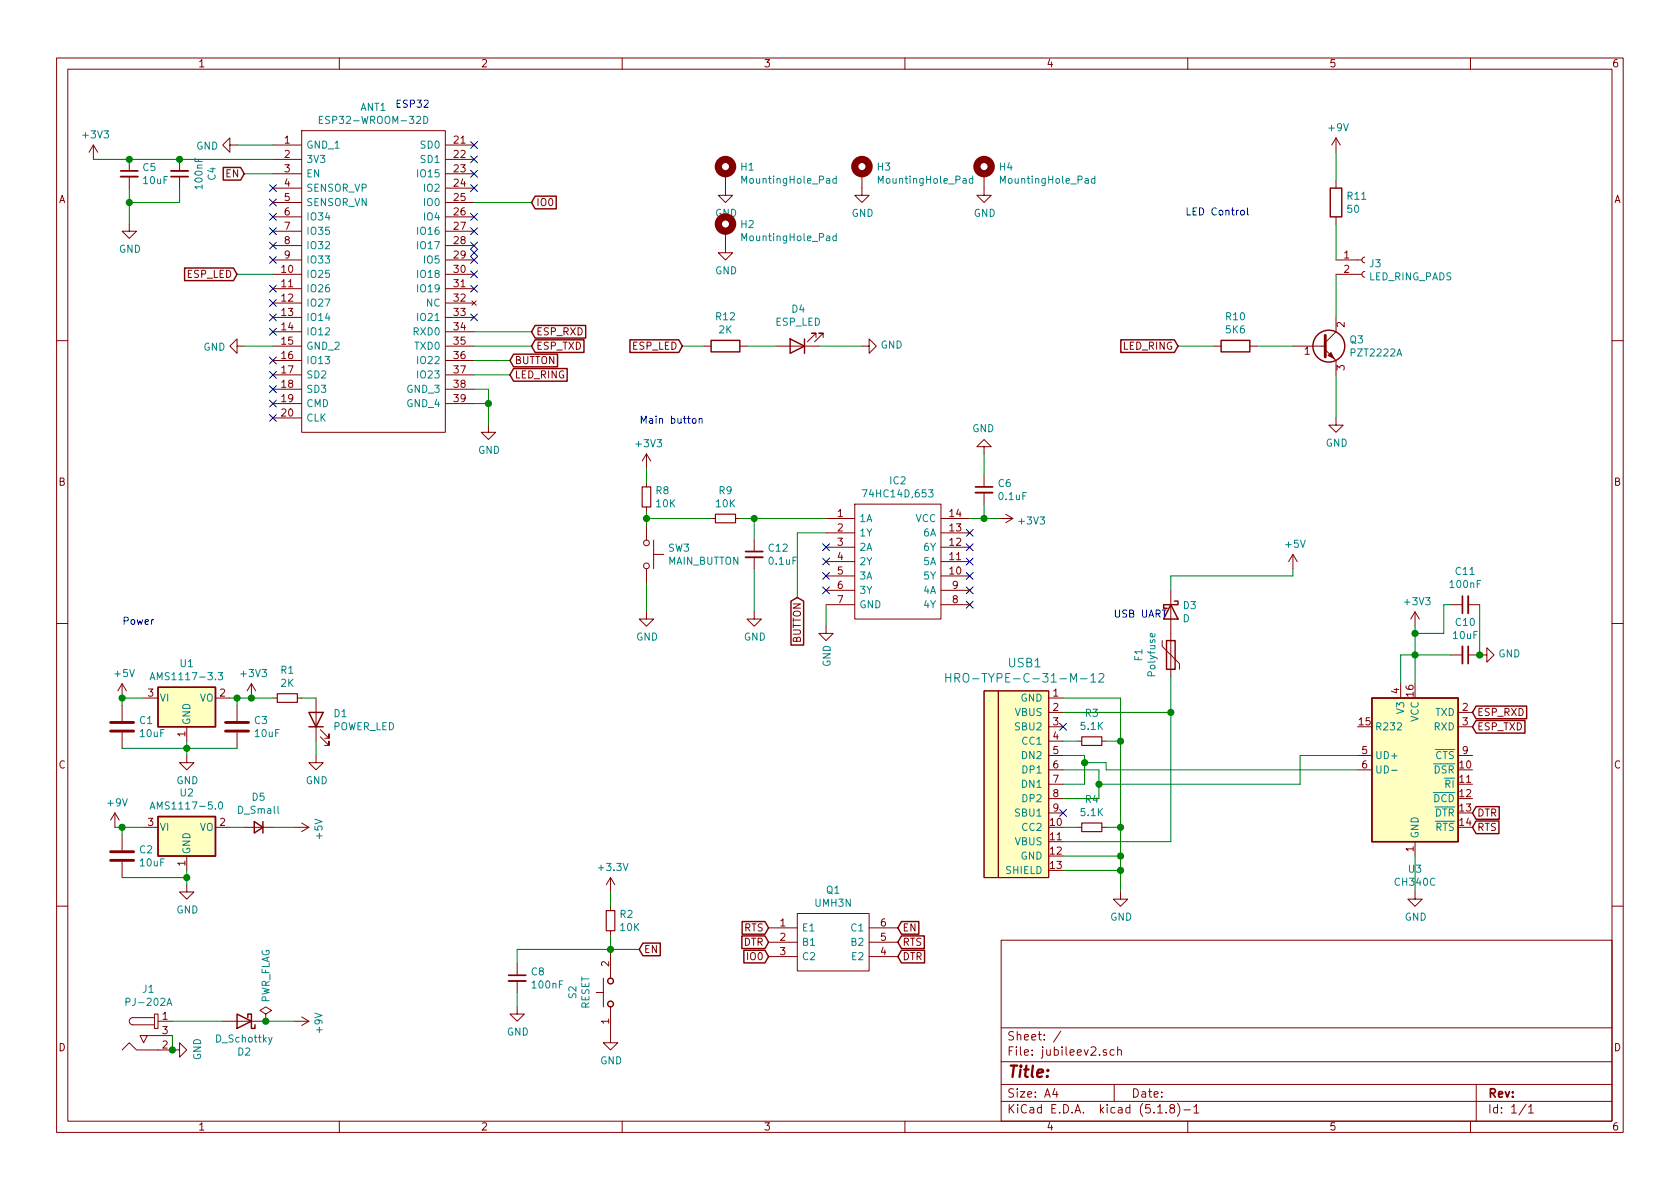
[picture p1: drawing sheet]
EESchema Schematic File Version 4
EELAYER 30 0
EELAYER END
$Descr A4 11693 8268
encoding utf-8
Sheet 1 1
Title ""
Date ""
Rev ""
Comp ""
Comment1 ""
Comment2 ""
Comment3 ""
Comment4 ""
$EndDescr
$Comp
L Regulator_Linear:AMS1117-3.3 U1
U 1 1
P 1300 4850
F 0 "U1" H 1300 5092 50  0000 C CNN
F 1 "AMS1117-3.3" H 1300 5001 50  0000 C CNN
F 2 "Package_TO_SOT_SMD:SOT-223-3_TabPin2" H 1300 5050 50  0001 C CNN
F 3 "http://www.advanced-monolithic.com/pdf/ds1117.pdf" H 1400 4600 50  0001 C CNN
	1    1300 4850
	1    0    0    -1  
$EndComp
$Comp
L Regulator_Linear:AMS1117-5.0 U2
U 1 1
P 1300 5750
F 0 "U2" H 1300 5992 50  0000 C CNN
F 1 "AMS1117-5.0" H 1300 5901 50  0000 C CNN
F 2 "Package_TO_SOT_SMD:SOT-223-3_TabPin2" H 1300 5950 50  0001 C CNN
F 3 "http://www.advanced-monolithic.com/pdf/ds1117.pdf" H 1400 5500 50  0001 C CNN
	1    1300 5750
	1    0    0    -1  
$EndComp
$Comp
L power:GND #PWR04
U 1 1
P 1300 5250
F 0 "#PWR04" H 1300 5000 50  0001 C CNN
F 1 "GND" H 1305 5077 50  0000 C CNN
F 2 "" H 1300 5250 50  0001 C CNN
F 3 "" H 1300 5250 50  0001 C CNN
	1    1300 5250
	1    0    0    -1  
$EndComp
$Comp
L power:GND #PWR05
U 1 1
P 1300 6150
F 0 "#PWR05" H 1300 5900 50  0001 C CNN
F 1 "GND" H 1305 5977 50  0000 C CNN
F 2 "" H 1300 6150 50  0001 C CNN
F 3 "" H 1300 6150 50  0001 C CNN
	1    1300 6150
	1    0    0    -1  
$EndComp
$Comp
L power:+3V3 #PWR07
U 1 1
P 1750 4850
F 0 "#PWR07" H 1750 4700 50  0001 C CNN
F 1 "+3V3" H 1765 5023 50  0000 C CNN
F 2 "" H 1750 4850 50  0001 C CNN
F 3 "" H 1750 4850 50  0001 C CNN
	1    1750 4850
	1    0    0    -1  
$EndComp
$Comp
L power:+9V #PWR01
U 1 1
P 800 5750
F 0 "#PWR01" H 800 5600 50  0001 C CNN
F 1 "+9V" H 815 5923 50  0000 C CNN
F 2 "" H 800 5750 50  0001 C CNN
F 3 "" H 800 5750 50  0001 C CNN
	1    800  5750
	1    0    0    -1  
$EndComp
Wire Wire Line
	1600 4850 1650 4850
Wire Wire Line
	1300 6050 1300 6100
Wire Wire Line
	1300 5150 1300 5200
$Comp
L Device:C C3
U 1 1
P 1650 5050
F 0 "C3" H 1765 5096 50  0000 L CNN
F 1 "10uF" H 1765 5005 50  0000 L CNN
F 2 "Capacitor_SMD:C_0805_2012Metric" H 1688 4900 50  0001 C CNN
F 3 "~" H 1650 5050 50  0001 C CNN
	1    1650 5050
	1    0    0    -1  
$EndComp
$Comp
L Device:C C1
U 1 1
P 850 5050
F 0 "C1" H 965 5096 50  0000 L CNN
F 1 "10uF" H 965 5005 50  0000 L CNN
F 2 "Capacitor_SMD:C_0805_2012Metric" H 888 4900 50  0001 C CNN
F 3 "~" H 850 5050 50  0001 C CNN
	1    850  5050
	1    0    0    -1  
$EndComp
Connection ~ 1300 5200
Wire Wire Line
	1300 5200 1300 5250
Wire Wire Line
	1650 5200 1300 5200
Wire Wire Line
	1650 4900 1650 4850
Connection ~ 1650 4850
Wire Wire Line
	1650 4850 1750 4850
Connection ~ 1300 6100
Wire Wire Line
	1300 6100 1300 6150
Wire Wire Line
	800  5750 850  5750
$Comp
L Device:C C2
U 1 1
P 850 5950
F 0 "C2" H 965 5996 50  0000 L CNN
F 1 "10uF" H 965 5905 50  0000 L CNN
F 2 "Capacitor_SMD:C_0805_2012Metric" H 888 5800 50  0001 C CNN
F 3 "~" H 850 5950 50  0001 C CNN
	1    850  5950
	1    0    0    -1  
$EndComp
Wire Wire Line
	850  5200 1300 5200
Wire Wire Line
	850  6100 1300 6100
Wire Wire Line
	850  5800 850  5750
Connection ~ 850  5750
Wire Wire Line
	850  5750 1000 5750
$Comp
L power:GND #PWR06
U 1 1
P 1200 7300
F 0 "#PWR06" H 1200 7050 50  0001 C CNN
F 1 "GND" H 1205 7127 50  0000 C CNN
F 2 "" H 1200 7300 50  0001 C CNN
F 3 "" H 1200 7300 50  0001 C CNN
	1    1200 7300
	0    -1   -1   0   
$EndComp
$Comp
L Device:Polyfuse F1
U 1 1
P 8150 4550
F 0 "F1" V 7925 4550 50  0000 C CNN
F 1 "Polyfuse" V 8016 4550 50  0000 C CNN
F 2 "Fuse:Fuse_1206_3216Metric" H 8200 4350 50  0001 L CNN
F 3 "~" H 8150 4550 50  0001 C CNN
	1    8150 4550
	1    0    0    -1  
$EndComp
Text GLabel 10250 5750 2    50   Input ~ 0
RTS
Text GLabel 10250 5650 2    50   Input ~ 0
DTR
Text Notes 7750 4300 0    50   ~ 0
USB UART\n
Text Notes 850  4350 0    50   ~ 0
Power\n
Text GLabel 5350 6550 0    50   Input ~ 0
DTR
Text GLabel 5350 6450 0    50   Input ~ 0
RTS
Text GLabel 5350 6650 0    50   Input ~ 0
IO0
Text GLabel 6250 6450 2    50   Input ~ 0
EN
Text GLabel 1700 1200 0    50   Input ~ 0
EN
Wire Wire Line
	1700 1200 1900 1200
$Comp
L power:+3V3 #PWR013
U 1 1
P 650 1100
F 0 "#PWR013" H 650 950 50  0001 C CNN
F 1 "+3V3" H 665 1273 50  0000 C CNN
F 2 "" H 650 1100 50  0001 C CNN
F 3 "" H 650 1100 50  0001 C CNN
	1    650  1100
	1    0    0    -1  
$EndComp
$Comp
L Device:C_Small C5
U 1 1
P 900 1200
F 0 "C5" H 988 1246 50  0000 L CNN
F 1 "10uF" H 988 1155 50  0000 L CNN
F 2 "Capacitor_SMD:C_0805_2012Metric" H 900 1200 50  0001 C CNN
F 3 "~" H 900 1200 50  0001 C CNN
	1    900  1200
	1    0    0    -1  
$EndComp
Connection ~ 900  1100
$Comp
L power:GND #PWR014
U 1 1
P 900 1550
F 0 "#PWR014" H 900 1300 50  0001 C CNN
F 1 "GND" H 905 1377 50  0000 C CNN
F 2 "" H 900 1550 50  0001 C CNN
F 3 "" H 900 1550 50  0001 C CNN
	1    900  1550
	1    0    0    -1  
$EndComp
Wire Wire Line
	900  1300 900  1400
Text GLabel 3700 2400 2    50   Input ~ 0
ESP_TXD
Text GLabel 3700 2300 2    50   Input ~ 0
ESP_RXD
Wire Wire Line
	3300 2400 3700 2400
Wire Wire Line
	3300 2300 3700 2300
$Comp
L Device:LED D1
U 1 1
P 2200 5000
F 0 "D1" V 2239 4882 50  0000 R CNN
F 1 "POWER_LED" V 2148 4882 50  0000 R CNN
F 2 "LED_SMD:LED_0805_2012Metric" H 2200 5000 50  0001 C CNN
F 3 "~" H 2200 5000 50  0001 C CNN
	1    2200 5000
	0    -1   -1   0   
$EndComp
$Comp
L Device:R_Small R1
U 1 1
P 2000 4850
F 0 "R1" V 1804 4850 50  0000 C CNN
F 1 "2K" V 1895 4850 50  0000 C CNN
F 2 "Resistor_SMD:R_0805_2012Metric" H 2000 4850 50  0001 C CNN
F 3 "~" H 2000 4850 50  0001 C CNN
	1    2000 4850
	0    1    1    0   
$EndComp
$Comp
L power:GND #PWR09
U 1 1
P 2200 5250
F 0 "#PWR09" H 2200 5000 50  0001 C CNN
F 1 "GND" H 2205 5077 50  0000 C CNN
F 2 "" H 2200 5250 50  0001 C CNN
F 3 "" H 2200 5250 50  0001 C CNN
	1    2200 5250
	1    0    0    -1  
$EndComp
Wire Wire Line
	2200 5150 2200 5250
Wire Wire Line
	2100 4850 2200 4850
Wire Wire Line
	1750 4850 1900 4850
Connection ~ 1750 4850
Text GLabel 3550 2500 2    50   Input ~ 0
BUTTON
Text GLabel 3550 2600 2    50   Input ~ 0
LED_RING
Wire Wire Line
	3300 2500 3550 2500
Wire Wire Line
	3300 2600 3550 2600
$Comp
L power:GND #PWR023
U 1 1
P 3400 2950
F 0 "#PWR023" H 3400 2700 50  0001 C CNN
F 1 "GND" H 3405 2777 50  0000 C CNN
F 2 "" H 3400 2950 50  0001 C CNN
F 3 "" H 3400 2950 50  0001 C CNN
	1    3400 2950
	1    0    0    -1  
$EndComp
$Comp
L Switch:SW_Push SW3
U 1 1
P 4500 3850
F 0 "SW3" V 4454 3998 50  0000 L CNN
F 1 "MAIN_BUTTON" V 4545 3998 50  0000 L CNN
F 2 "Connector_Wire:SolderWire-0.5sqmm_1x02_P4.6mm_D0.9mm_OD2.1mm" H 4500 4050 50  0001 C CNN
F 3 "~" H 4500 4050 50  0001 C CNN
	1    4500 3850
	0    1    1    0   
$EndComp
$Comp
L power:GND #PWR025
U 1 1
P 4500 4250
F 0 "#PWR025" H 4500 4000 50  0001 C CNN
F 1 "GND" H 4505 4077 50  0000 C CNN
F 2 "" H 4500 4250 50  0001 C CNN
F 3 "" H 4500 4250 50  0001 C CNN
	1    4500 4250
	1    0    0    -1  
$EndComp
$Comp
L power:+3V3 #PWR024
U 1 1
P 4500 3250
F 0 "#PWR024" H 4500 3100 50  0001 C CNN
F 1 "+3V3" H 4515 3423 50  0000 C CNN
F 2 "" H 4500 3250 50  0001 C CNN
F 3 "" H 4500 3250 50  0001 C CNN
	1    4500 3250
	1    0    0    -1  
$EndComp
$Comp
L power:GND #PWR026
U 1 1
P 5250 4250
F 0 "#PWR026" H 5250 4000 50  0001 C CNN
F 1 "GND" H 5255 4077 50  0000 C CNN
F 2 "" H 5250 4250 50  0001 C CNN
F 3 "" H 5250 4250 50  0001 C CNN
	1    5250 4250
	1    0    0    -1  
$EndComp
$Comp
L Device:C_Small C12
U 1 1
P 5250 3850
F 0 "C12" H 5342 3896 50  0000 L CNN
F 1 "0.1uF" H 5342 3805 50  0000 L CNN
F 2 "Capacitor_SMD:C_0805_2012Metric" H 5250 3850 50  0001 C CNN
F 3 "~" H 5250 3850 50  0001 C CNN
	1    5250 3850
	1    0    0    -1  
$EndComp
Text GLabel 5550 4150 3    50   Input ~ 0
BUTTON
Wire Wire Line
	4500 3550 4500 3600
Wire Wire Line
	4500 3350 4500 3250
Wire Wire Line
	4500 4050 4500 4250
Wire Wire Line
	4950 3600 4500 3600
Connection ~ 4500 3600
Wire Wire Line
	4500 3600 4500 3650
Wire Wire Line
	5150 3600 5250 3600
Wire Wire Line
	5250 3600 5250 3750
Wire Wire Line
	5250 3950 5250 4250
Wire Wire Line
	5250 3600 5750 3600
Connection ~ 5250 3600
$Comp
L Device:R_Small R8
U 1 1
P 4500 3450
F 0 "R8" H 4559 3496 50  0000 L CNN
F 1 "10K" H 4559 3405 50  0000 L CNN
F 2 "Resistor_SMD:R_0805_2012Metric" H 4500 3450 50  0001 C CNN
F 3 "~" H 4500 3450 50  0001 C CNN
	1    4500 3450
	1    0    0    -1  
$EndComp
$Comp
L Device:R_Small R9
U 1 1
P 5050 3600
F 0 "R9" V 4854 3600 50  0000 C CNN
F 1 "10K" V 4945 3600 50  0000 C CNN
F 2 "Resistor_SMD:R_0805_2012Metric" H 5050 3600 50  0001 C CNN
F 3 "~" H 5050 3600 50  0001 C CNN
	1    5050 3600
	0    1    1    0   
$EndComp
Text Notes 4450 2950 0    50   ~ 0
Main button
$Comp
L Transistor_BJT:PZT2222A Q3
U 1 1
P 9200 2400
F 0 "Q3" H 9391 2446 50  0000 L CNN
F 1 "PZT2222A" H 9391 2355 50  0000 L CNN
F 2 "Package_TO_SOT_SMD:SOT-223-3_TabPin2" H 9400 2325 50  0001 L CIN
F 3 "https://www.onsemi.com/pub/Collateral/PN2222-D.PDF" H 9200 2400 50  0001 L CNN
	1    9200 2400
	1    0    0    -1  
$EndComp
$Comp
L Connector:Conn_01x02_Female J3
U 1 1
P 9500 1800
F 0 "J3" H 9528 1776 50  0000 L CNN
F 1 "LED_RING_PADS" H 9528 1685 50  0000 L CNN
F 2 "Connector_Wire:SolderWire-0.5sqmm_1x02_P4.6mm_D0.9mm_OD2.1mm" H 9500 1800 50  0001 C CNN
F 3 "~" H 9500 1800 50  0001 C CNN
	1    9500 1800
	1    0    0    -1  
$EndComp
Wire Wire Line
	9300 1900 9300 2200
$Comp
L Device:R R11
U 1 1
P 9300 1400
F 0 "R11" H 9370 1446 50  0000 L CNN
F 1 "50" H 9370 1355 50  0000 L CNN
F 2 "Resistor_SMD:R_0805_2012Metric" V 9230 1400 50  0001 C CNN
F 3 "~" H 9300 1400 50  0001 C CNN
	1    9300 1400
	1    0    0    -1  
$EndComp
Wire Wire Line
	9300 1800 9300 1550
$Comp
L power:+9V #PWR027
U 1 1
P 9300 1050
F 0 "#PWR027" H 9300 900 50  0001 C CNN
F 1 "+9V" H 9315 1223 50  0000 C CNN
F 2 "" H 9300 1050 50  0001 C CNN
F 3 "" H 9300 1050 50  0001 C CNN
	1    9300 1050
	1    0    0    -1  
$EndComp
Wire Wire Line
	9300 1050 9300 1250
$Comp
L Device:R R10
U 1 1
P 8600 2400
F 0 "R10" V 8393 2400 50  0000 C CNN
F 1 "5K6" V 8484 2400 50  0000 C CNN
F 2 "Resistor_SMD:R_0805_2012Metric" V 8530 2400 50  0001 C CNN
F 3 "~" H 8600 2400 50  0001 C CNN
	1    8600 2400
	0    1    1    0   
$EndComp
$Comp
L power:GND #PWR028
U 1 1
P 9300 2900
F 0 "#PWR028" H 9300 2650 50  0001 C CNN
F 1 "GND" H 9305 2727 50  0000 C CNN
F 2 "" H 9300 2900 50  0001 C CNN
F 3 "" H 9300 2900 50  0001 C CNN
	1    9300 2900
	1    0    0    -1  
$EndComp
Wire Wire Line
	9300 2600 9300 2900
Wire Wire Line
	8750 2400 9000 2400
Text GLabel 8200 2400 0    50   Input ~ 0
LED_RING
Wire Wire Line
	8200 2400 8450 2400
$Comp
L Device:D_Schottky D3
U 1 1
P 8150 4250
F 0 "D3" V 8104 4330 50  0000 L CNN
F 1 "D" V 8195 4330 50  0000 L CNN
F 2 "Diode_SMD:D_SOD-123" H 8150 4250 50  0001 C CNN
F 3 "~" H 8150 4250 50  0001 C CNN
	1    8150 4250
	0    1    1    0   
$EndComp
$Comp
L power:+5V #PWR029
U 1 1
P 9000 3950
F 0 "#PWR029" H 9000 3800 50  0001 C CNN
F 1 "+5V" H 9015 4123 50  0000 C CNN
F 2 "" H 9000 3950 50  0001 C CNN
F 3 "" H 9000 3950 50  0001 C CNN
	1    9000 3950
	1    0    0    -1  
$EndComp
Wire Wire Line
	9000 3950 9000 4000
Text Notes 8250 1500 0    50   ~ 0
LED Control
Text Notes 2750 750  0    50   ~ 0
ESP32
Text GLabel 1650 1900 0    50   Input ~ 0
ESP_LED
Wire Wire Line
	1900 1900 1650 1900
Text GLabel 4750 2400 0    50   Input ~ 0
ESP_LED
$Comp
L Device:LED D4
U 1 1
P 5550 2400
F 0 "D4" H 5543 2145 50  0000 C CNN
F 1 "ESP_LED" H 5543 2236 50  0000 C CNN
F 2 "LED_SMD:LED_0805_2012Metric" H 5550 2400 50  0001 C CNN
F 3 "~" H 5550 2400 50  0001 C CNN
	1    5550 2400
	-1   0    0    1   
$EndComp
$Comp
L Device:R R12
U 1 1
P 5050 2400
F 0 "R12" V 4843 2400 50  0000 C CNN
F 1 "2K" V 4934 2400 50  0000 C CNN
F 2 "Resistor_SMD:R_0805_2012Metric" V 4980 2400 50  0001 C CNN
F 3 "~" H 5050 2400 50  0001 C CNN
	1    5050 2400
	0    1    1    0   
$EndComp
Wire Wire Line
	4750 2400 4900 2400
Wire Wire Line
	5200 2400 5400 2400
$Comp
L power:GND #PWR030
U 1 1
P 6000 2400
F 0 "#PWR030" H 6000 2150 50  0001 C CNN
F 1 "GND" V 6005 2272 50  0000 R CNN
F 2 "" H 6000 2400 50  0001 C CNN
F 3 "" H 6000 2400 50  0001 C CNN
	1    6000 2400
	0    -1   -1   0   
$EndComp
Wire Wire Line
	5700 2400 6000 2400
$Comp
L power:+5V #PWR0101
U 1 1
P 2050 5750
F 0 "#PWR0101" H 2050 5600 50  0001 C CNN
F 1 "+5V" H 2065 5923 50  0000 C CNN
F 2 "" H 2050 5750 50  0001 C CNN
F 3 "" H 2050 5750 50  0001 C CNN
	1    2050 5750
	0    1    1    0   
$EndComp
Connection ~ 850  4850
Wire Wire Line
	850  4850 850  4900
Wire Wire Line
	850  4850 1000 4850
$Comp
L power:+5V #PWR02
U 1 1
P 850 4850
F 0 "#PWR02" H 850 4700 50  0001 C CNN
F 1 "+5V" H 865 5023 50  0000 C CNN
F 2 "" H 850 4850 50  0001 C CNN
F 3 "" H 850 4850 50  0001 C CNN
	1    850  4850
	1    0    0    -1  
$EndComp
$Comp
L Device:D_Small D5
U 1 1
P 1800 5750
F 0 "D5" H 1800 5543 50  0000 C CNN
F 1 "D_Small" H 1800 5634 50  0000 C CNN
F 2 "Diode_SMD:D_SOD-123" V 1800 5750 50  0001 C CNN
F 3 "~" V 1800 5750 50  0001 C CNN
	1    1800 5750
	-1   0    0    1   
$EndComp
Wire Wire Line
	1600 5750 1700 5750
Wire Wire Line
	1900 5750 2050 5750
$Comp
L Mechanical:MountingHole_Pad H1
U 1 1
P 5050 1200
F 0 "H1" H 5150 1249 50  0000 L CNN
F 1 "MountingHole_Pad" H 5150 1158 50  0000 L CNN
F 2 "MountingHole:MountingHole_3.5mm_Pad_TopBottom" H 5050 1200 50  0001 C CNN
F 3 "~" H 5050 1200 50  0001 C CNN
	1    5050 1200
	1    0    0    -1  
$EndComp
$Comp
L Mechanical:MountingHole_Pad H3
U 1 1
P 6000 1200
F 0 "H3" H 6100 1249 50  0000 L CNN
F 1 "MountingHole_Pad" H 6100 1158 50  0000 L CNN
F 2 "MountingHole:MountingHole_3.5mm_Pad_TopBottom" H 6000 1200 50  0001 C CNN
F 3 "~" H 6000 1200 50  0001 C CNN
	1    6000 1200
	1    0    0    -1  
$EndComp
$Comp
L Mechanical:MountingHole_Pad H4
U 1 1
P 6850 1200
F 0 "H4" H 6950 1249 50  0000 L CNN
F 1 "MountingHole_Pad" H 6950 1158 50  0000 L CNN
F 2 "MountingHole:MountingHole_3.5mm_Pad_TopBottom" H 6850 1200 50  0001 C CNN
F 3 "~" H 6850 1200 50  0001 C CNN
	1    6850 1200
	1    0    0    -1  
$EndComp
$Comp
L Mechanical:MountingHole_Pad H2
U 1 1
P 5050 1600
F 0 "H2" H 5150 1649 50  0000 L CNN
F 1 "MountingHole_Pad" H 5150 1558 50  0000 L CNN
F 2 "MountingHole:MountingHole_3.5mm_Pad_TopBottom" H 5050 1600 50  0001 C CNN
F 3 "~" H 5050 1600 50  0001 C CNN
	1    5050 1600
	1    0    0    -1  
$EndComp
$Comp
L power:GND #PWR0102
U 1 1
P 5050 1300
F 0 "#PWR0102" H 5050 1050 50  0001 C CNN
F 1 "GND" H 5055 1127 50  0000 C CNN
F 2 "" H 5050 1300 50  0001 C CNN
F 3 "" H 5050 1300 50  0001 C CNN
	1    5050 1300
	1    0    0    -1  
$EndComp
$Comp
L power:GND #PWR0103
U 1 1
P 6000 1300
F 0 "#PWR0103" H 6000 1050 50  0001 C CNN
F 1 "GND" H 6005 1127 50  0000 C CNN
F 2 "" H 6000 1300 50  0001 C CNN
F 3 "" H 6000 1300 50  0001 C CNN
	1    6000 1300
	1    0    0    -1  
$EndComp
$Comp
L power:GND #PWR0104
U 1 1
P 6850 1300
F 0 "#PWR0104" H 6850 1050 50  0001 C CNN
F 1 "GND" H 6855 1127 50  0000 C CNN
F 2 "" H 6850 1300 50  0001 C CNN
F 3 "" H 6850 1300 50  0001 C CNN
	1    6850 1300
	1    0    0    -1  
$EndComp
$Comp
L power:GND #PWR0105
U 1 1
P 5050 1700
F 0 "#PWR0105" H 5050 1450 50  0001 C CNN
F 1 "GND" H 5055 1527 50  0000 C CNN
F 2 "" H 5050 1700 50  0001 C CNN
F 3 "" H 5050 1700 50  0001 C CNN
	1    5050 1700
	1    0    0    -1  
$EndComp
$Comp
L power:GND #PWR0106
U 1 1
P 5750 4350
F 0 "#PWR0106" H 5750 4100 50  0001 C CNN
F 1 "GND" V 5755 4222 50  0000 R CNN
F 2 "" H 5750 4350 50  0001 C CNN
F 3 "" H 5750 4350 50  0001 C CNN
	1    5750 4350
	1    0    0    -1  
$EndComp
$Comp
L power:+3V3 #PWR0107
U 1 1
P 6950 3600
F 0 "#PWR0107" H 6950 3450 50  0001 C CNN
F 1 "+3V3" V 6965 3728 50  0000 L CNN
F 2 "" H 6950 3600 50  0001 C CNN
F 3 "" H 6950 3600 50  0001 C CNN
	1    6950 3600
	0    1    1    0   
$EndComp
Wire Wire Line
	6750 3600 6850 3600
Wire Wire Line
	5750 4350 5750 4200
Text GLabel 4450 6600 2    50   Input ~ 0
EN
$Comp
L power:GND #PWR0109
U 1 1
P 3600 7000
F 0 "#PWR0109" H 3600 6750 50  0001 C CNN
F 1 "GND" H 3605 6827 50  0000 C CNN
F 2 "" H 3600 7000 50  0001 C CNN
F 3 "" H 3600 7000 50  0001 C CNN
	1    3600 7000
	1    0    0    -1  
$EndComp
$Comp
L power:+3.3V #PWR0110
U 1 1
P 4250 6200
F 0 "#PWR0110" H 4250 6050 50  0001 C CNN
F 1 "+3.3V" H 4265 6373 50  0000 C CNN
F 2 "" H 4250 6200 50  0001 C CNN
F 3 "" H 4250 6200 50  0001 C CNN
	1    4250 6200
	1    0    0    -1  
$EndComp
$Comp
L Device:C_Small C8
U 1 1
P 3600 6800
F 0 "C8" H 3692 6846 50  0000 L CNN
F 1 "100nF" H 3692 6755 50  0000 L CNN
F 2 "Capacitor_SMD:C_0805_2012Metric" H 3600 6800 50  0001 C CNN
F 3 "~" H 3600 6800 50  0001 C CNN
	1    3600 6800
	1    0    0    -1  
$EndComp
Wire Wire Line
	3600 6700 3600 6600
Wire Wire Line
	4250 6300 4250 6200
Wire Wire Line
	3600 6900 3600 7000
$Comp
L Device:R_Small R2
U 1 1
P 4250 6400
F 0 "R2" H 4309 6446 50  0000 L CNN
F 1 "10K" H 4309 6355 50  0000 L CNN
F 2 "Resistor_SMD:R_0805_2012Metric" H 4250 6400 50  0001 C CNN
F 3 "~" H 4250 6400 50  0001 C CNN
	1    4250 6400
	1    0    0    -1  
$EndComp
$Comp
L power:GND #PWR0108
U 1 1
P 4250 7200
F 0 "#PWR0108" H 4250 6950 50  0001 C CNN
F 1 "GND" H 4255 7027 50  0000 C CNN
F 2 "" H 4250 7200 50  0001 C CNN
F 3 "" H 4250 7200 50  0001 C CNN
	1    4250 7200
	1    0    0    -1  
$EndComp
Connection ~ 1850 7100
$Comp
L Device:D_Schottky D2
U 1 1
P 1700 7100
F 0 "D2" H 1700 7317 50  0000 C CNN
F 1 "D_Schottky" H 1700 7226 50  0000 C CNN
F 2 "Diode_SMD:D_SOD-123" H 1700 7100 50  0001 C CNN
F 3 "~" H 1700 7100 50  0001 C CNN
	1    1700 7100
	-1   0    0    1   
$EndComp
Wire Wire Line
	2050 7100 1850 7100
$Comp
L power:PWR_FLAG #FLG01
U 1 1
P 1850 7100
F 0 "#FLG01" H 1850 7175 50  0001 C CNN
F 1 "PWR_FLAG" V 1850 7227 50  0000 L CNN
F 2 "" H 1850 7100 50  0001 C CNN
F 3 "~" H 1850 7100 50  0001 C CNN
	1    1850 7100
	1    0    0    -1  
$EndComp
$Comp
L power:+9V #PWR03
U 1 1
P 2050 7100
F 0 "#PWR03" H 2050 6950 50  0001 C CNN
F 1 "+9V" H 2065 7273 50  0000 C CNN
F 2 "" H 2050 7100 50  0001 C CNN
F 3 "" H 2050 7100 50  0001 C CNN
	1    2050 7100
	0    1    1    0   
$EndComp
Wire Wire Line
	1550 7100 1200 7100
$Comp
L SamacSys_Parts:FSM2JRT S2
U 1 1
P 4250 7200
F 0 "S2" H 4550 7465 50  0000 C CNN
F 1 "RESET" H 4550 7374 50  0000 C CNN
F 2 "SamacSys_Parts:FSM2JRT" H 4550 7000 50  0001 C CNN
F 3 "" H 4550 6900 50  0001 C CNN
F 4 "Tactile Switches TACTILE SWITCH 12VDC 1.57N" H 4550 6800 50  0001 C CNN "Description"
F 5 "4.3" H 4550 6700 50  0001 C CNN "Height"
F 6 "506-FSM2JRT" H 4550 6600 50  0001 C CNN "Mouser Part Number"
F 7 "https://www.mouser.co.uk/ProductDetail/TE-Connectivity-PB/FSM2JRT?qs=g%252BEszo6zu8OVk6hda53nSw%3D%3D" H 4550 6500 50  0001 C CNN "Mouser Price/Stock"
F 8 "TE Connectivity" H 4550 6400 50  0001 C CNN "Manufacturer_Name"
F 9 "FSM2JRT" H 4550 6300 50  0001 C CNN "Manufacturer_Part_Number"
	1    4250 7200
	0    -1   -1   0   
$EndComp
$Comp
L dk_Barrel-Power-Connectors:PJ-202A J1
U 1 1
P 1100 7100
F 0 "J1" H 1033 7325 50  0000 C CNN
F 1 "PJ-202A" H 1033 7234 50  0000 C CNN
F 2 "digikey-footprints:Barrel_Jack_5.5mmODx2.1mmID_PJ-202A" H 1300 7300 60  0001 L CNN
F 3 "https://www.cui.com/product/resource/digikeypdf/pj-202a.pdf" H 1300 7400 60  0001 L CNN
F 4 "CP-202A-ND" H 1300 7500 60  0001 L CNN "Digi-Key_PN"
F 5 "PJ-202A" H 1300 7600 60  0001 L CNN "MPN"
F 6 "Connectors, Interconnects" H 1300 7700 60  0001 L CNN "Category"
F 7 "Barrel - Power Connectors" H 1300 7800 60  0001 L CNN "Family"
F 8 "https://www.cui.com/product/resource/digikeypdf/pj-202a.pdf" H 1300 7900 60  0001 L CNN "DK_Datasheet_Link"
F 9 "/product-detail/en/cui-inc/PJ-202A/CP-202A-ND/252007" H 1300 8000 60  0001 L CNN "DK_Detail_Page"
F 10 "CONN PWR JACK 2X5.5MM KINKED PIN" H 1300 8100 60  0001 L CNN "Description"
F 11 "CUI Inc." H 1300 8200 60  0001 L CNN "Manufacturer"
F 12 "Active" H 1300 8300 60  0001 L CNN "Status"
	1    1100 7100
	1    0    0    -1  
$EndComp
$Comp
L SamacSys_Parts:74HC14D,653 IC2
U 1 1
P 5750 3600
F 0 "IC2" H 6250 3865 50  0000 C CNN
F 1 "74HC14D,653" H 6250 3774 50  0000 C CNN
F 2 "SamacSys_Parts:SOIC127P600X175-14N" H 6600 3700 50  0001 L CNN
F 3 "https://assets.nexperia.com/documents/data-sheet/74HC_HCT14.pdf" H 6600 3600 50  0001 L CNN
F 4 "NEXPERIA - 74HC14D,653 - INVERTING SCHMITT TRIGGER, HEX, SOIC-14" H 6600 3500 50  0001 L CNN "Description"
F 5 "1.75" H 6600 3400 50  0001 L CNN "Height"
F 6 "Nexperia" H 6600 3300 50  0001 L CNN "Manufacturer_Name"
F 7 "74HC14D,653" H 6600 3200 50  0001 L CNN "Manufacturer_Part_Number"
F 8 "771-74HC14D-T" H 6600 3100 50  0001 L CNN "Mouser Part Number"
F 9 "https://www.mouser.co.uk/ProductDetail/Nexperia/74HC14D653?qs=P62ublwmbi8OHaKXqv2GmQ%3D%3D" H 6600 3000 50  0001 L CNN "Mouser Price/Stock"
F 10 "74HC14D,653" H 6600 2900 50  0001 L CNN "Arrow Part Number"
F 11 "https://www.arrow.com/en/products/74hc14d653/nexperia" H 6600 2800 50  0001 L CNN "Arrow Price/Stock"
	1    5750 3600
	1    0    0    -1  
$EndComp
Wire Wire Line
	5750 3700 5550 3700
Wire Wire Line
	5550 3700 5550 4150
$Comp
L Device:C_Small C6
U 1 1
P 6850 3400
F 0 "C6" H 6942 3446 50  0000 L CNN
F 1 "0.1uF" H 6942 3355 50  0000 L CNN
F 2 "Capacitor_SMD:C_0805_2012Metric" H 6850 3400 50  0001 C CNN
F 3 "~" H 6850 3400 50  0001 C CNN
	1    6850 3400
	1    0    0    -1  
$EndComp
$Comp
L power:GND #PWR08
U 1 1
P 6850 3150
F 0 "#PWR08" H 6850 2900 50  0001 C CNN
F 1 "GND" H 6855 2977 50  0000 C CNN
F 2 "" H 6850 3150 50  0001 C CNN
F 3 "" H 6850 3150 50  0001 C CNN
	1    6850 3150
	-1   0    0    1   
$EndComp
Wire Wire Line
	6850 3500 6850 3600
Connection ~ 6850 3600
Wire Wire Line
	6850 3600 6950 3600
Wire Wire Line
	6850 3300 6850 3150
$Comp
L SamacSys_Parts:ESP32-WROOM-32D ANT1
U 1 1
P 1900 1000
F 0 "ANT1" H 2600 1265 50  0000 C CNN
F 1 "ESP32-WROOM-32D" H 2600 1174 50  0000 C CNN
F 2 "SamacSys_Parts:ESP32WROOM32D" H 3150 1100 50  0001 L CNN
F 3 "https://www.mouser.com/datasheet/2/891/esp32-wroom-32d_esp32-wroom-32u_datasheet_en-1365844.pdf" H 3150 1000 50  0001 L CNN
F 4 "WiFi Modules (802.11) SMD Module, ESP32-D0WD, 32Mbits SPI flash, UART mode, PCB antenna" H 3150 900 50  0001 L CNN "Description"
F 5 "3.1" H 3150 800 50  0001 L CNN "Height"
F 6 "Espressif Systems" H 3150 700 50  0001 L CNN "Manufacturer_Name"
F 7 "ESP32-WROOM-32D" H 3150 600 50  0001 L CNN "Manufacturer_Part_Number"
F 8 "N/A" H 3150 500 50  0001 L CNN "Mouser Part Number"
F 9 "https://www.mouser.co.uk/ProductDetail/Espressif-Systems/ESP32-WROOM-32D/?qs=MLItCLRbWszx2KabkKPu5A%3D%3D" H 3150 400 50  0001 L CNN "Mouser Price/Stock"
F 10 "" H 3150 300 50  0001 L CNN "Arrow Part Number"
F 11 "" H 3150 200 50  0001 L CNN "Arrow Price/Stock"
	1    1900 1000
	1    0    0    -1  
$EndComp
Wire Wire Line
	3300 1400 3700 1400
Text GLabel 3700 1400 2    50   Input ~ 0
IO0
Wire Wire Line
	3300 2700 3400 2700
Wire Wire Line
	3400 2700 3400 2800
Wire Wire Line
	3300 2800 3400 2800
Connection ~ 3400 2800
Wire Wire Line
	3400 2800 3400 2950
$Comp
L power:GND #PWR0112
U 1 1
P 1700 2400
F 0 "#PWR0112" H 1700 2150 50  0001 C CNN
F 1 "GND" V 1705 2272 50  0000 R CNN
F 2 "" H 1700 2400 50  0001 C CNN
F 3 "" H 1700 2400 50  0001 C CNN
	1    1700 2400
	0    1    1    0   
$EndComp
$Comp
L power:GND #PWR0113
U 1 1
P 1650 1000
F 0 "#PWR0113" H 1650 750 50  0001 C CNN
F 1 "GND" V 1655 872 50  0000 R CNN
F 2 "" H 1650 1000 50  0001 C CNN
F 3 "" H 1650 1000 50  0001 C CNN
	1    1650 1000
	0    1    1    0   
$EndComp
Wire Wire Line
	1650 1000 1900 1000
Wire Wire Line
	1700 2400 1900 2400
Wire Wire Line
	1200 7200 1200 7300
Connection ~ 1200 7300
Text GLabel 10250 5050 2    50   Input ~ 0
ESP_TXD
Text GLabel 10250 4950 2    50   Input ~ 0
ESP_RXD
NoConn ~ 3300 1500
NoConn ~ 3300 1600
NoConn ~ 3300 1750
NoConn ~ 3300 1700
NoConn ~ 3300 1800
NoConn ~ 3300 1900
NoConn ~ 3300 2000
NoConn ~ 3300 1200
NoConn ~ 3300 1300
NoConn ~ 3300 1000
NoConn ~ 3300 1100
NoConn ~ 1900 1300
NoConn ~ 1900 1400
NoConn ~ 1900 1500
NoConn ~ 1900 1600
NoConn ~ 1900 1700
NoConn ~ 1900 1800
NoConn ~ 1900 2000
NoConn ~ 1900 2100
NoConn ~ 1900 2200
NoConn ~ 1900 2300
NoConn ~ 1900 2500
NoConn ~ 1900 2600
NoConn ~ 1900 2700
NoConn ~ 1900 2800
NoConn ~ 1900 2900
NoConn ~ 3300 2200
NoConn ~ 6750 3700
NoConn ~ 6750 3800
NoConn ~ 6750 3900
NoConn ~ 6750 4000
NoConn ~ 6750 4100
NoConn ~ 6750 4200
NoConn ~ 5750 4100
NoConn ~ 5750 4000
NoConn ~ 5750 3900
NoConn ~ 5750 3800
Wire Wire Line
	8150 4000 9000 4000
Wire Wire Line
	8150 4000 8150 4100
$Comp
L Type-C:HRO-TYPE-C-31-M-12 USB1
U 1 1
P 7300 5400
F 0 "USB1" H 7133 6197 60  0000 C CNN
F 1 "HRO-TYPE-C-31-M-12" H 7133 6091 60  0000 C CNN
F 2 "Type-C:HRO-TYPE-C-31-M-12" H 7300 5400 60  0001 C CNN
F 3 "" H 7300 5400 60  0001 C CNN
	1    7300 5400
	1    0    0    -1  
$EndComp
NoConn ~ 7400 5050
NoConn ~ 7400 5650
$Comp
L power:GND #PWR015
U 1 1
P 7800 6200
F 0 "#PWR015" H 7800 5950 50  0001 C CNN
F 1 "GND" H 7805 6027 50  0000 C CNN
F 2 "" H 7800 6200 50  0001 C CNN
F 3 "" H 7800 6200 50  0001 C CNN
	1    7800 6200
	1    0    0    -1  
$EndComp
Wire Wire Line
	7400 6050 7800 6050
Wire Wire Line
	7800 6050 7800 6200
Wire Wire Line
	7400 5950 7800 5950
Wire Wire Line
	7800 5950 7800 6050
Connection ~ 7800 6050
Wire Wire Line
	7400 4850 7800 4850
Wire Wire Line
	7800 4850 7800 5150
Connection ~ 7800 5950
Wire Wire Line
	7400 5850 8150 5850
Wire Wire Line
	8150 4700 8150 4950
Wire Wire Line
	7400 5450 7550 5450
Wire Wire Line
	7550 5250 7400 5250
Wire Wire Line
	7400 5350 7650 5350
Wire Wire Line
	7650 5550 7400 5550
$Comp
L Device:R_Small R4
U 1 1
P 7600 5750
F 0 "R4" V 7404 5750 50  0000 C CNN
F 1 "5.1K" V 7495 5750 50  0000 C CNN
F 2 "Resistor_SMD:R_0805_2012Metric" H 7600 5750 50  0001 C CNN
F 3 "~" H 7600 5750 50  0001 C CNN
	1    7600 5750
	0    1    1    0   
$EndComp
$Comp
L Device:R_Small R3
U 1 1
P 7600 5150
F 0 "R3" V 7404 5150 50  0000 C CNN
F 1 "5.1K" V 7495 5150 50  0000 C CNN
F 2 "Resistor_SMD:R_0805_2012Metric" H 7600 5150 50  0001 C CNN
F 3 "~" H 7600 5150 50  0001 C CNN
	1    7600 5150
	0    1    1    0   
$EndComp
Wire Wire Line
	7400 5150 7500 5150
Wire Wire Line
	7700 5150 7800 5150
Connection ~ 7800 5150
Wire Wire Line
	7800 5150 7800 5750
Wire Wire Line
	7400 5750 7500 5750
Wire Wire Line
	7700 5750 7800 5750
Connection ~ 7800 5750
Wire Wire Line
	7800 5750 7800 5950
Wire Wire Line
	7400 4950 8150 4950
Connection ~ 8150 4950
Wire Wire Line
	8150 4950 8150 5850
$Comp
L Device:C_Small C4
U 1 1
P 1250 1200
F 0 "C4" V 1021 1200 50  0000 C CNN
F 1 "100nF" V 1112 1200 50  0000 C CNN
F 2 "Capacitor_SMD:C_0805_2012Metric" H 1250 1200 50  0001 C CNN
F 3 "~" H 1250 1200 50  0001 C CNN
	1    1250 1200
	-1   0    0    1   
$EndComp
$Comp
L SamacSys_Parts:UMH3N Q1
U 1 1
P 5350 6450
F 0 "Q1" H 5800 6715 50  0000 C CNN
F 1 "UMH3N" H 5800 6624 50  0000 C CNN
F 2 "SamacSys_Parts:SOT65P230X110-6N" H 6100 6550 50  0001 L CNN
F 3 "https://datasheet.lcsc.com/szlcsc/Changjiang-Electronics-Tech-CJ-UMH3N_C62892.pdf" H 6100 6450 50  0001 L CNN
F 4 "2 NPN pre-biased (Dual) 100mA 50V SC-70-6(SOT-363) Digital Transistors RoHS" H 6100 6350 50  0001 L CNN "Description"
F 5 "1.1" H 6100 6250 50  0001 L CNN "Height"
F 6 "Changjiang Electronics Tech (CJ)" H 6100 6150 50  0001 L CNN "Manufacturer_Name"
F 7 "UMH3N" H 6100 6050 50  0001 L CNN "Manufacturer_Part_Number"
F 8 "" H 6100 5950 50  0001 L CNN "Mouser Part Number"
F 9 "" H 6100 5850 50  0001 L CNN "Mouser Price/Stock"
F 10 "" H 6100 5750 50  0001 L CNN "Arrow Part Number"
F 11 "" H 6100 5650 50  0001 L CNN "Arrow Price/Stock"
	1    5350 6450
	1    0    0    -1  
$EndComp
Text GLabel 6250 6550 2    50   Input ~ 0
RTS
Text GLabel 6250 6650 2    50   Input ~ 0
DTR
$Comp
L power:GND #PWR017
U 1 1
P 9850 6200
F 0 "#PWR017" H 9850 5950 50  0001 C CNN
F 1 "GND" H 9855 6027 50  0000 C CNN
F 2 "" H 9850 6200 50  0001 C CNN
F 3 "" H 9850 6200 50  0001 C CNN
	1    9850 6200
	1    0    0    -1  
$EndComp
Wire Wire Line
	9850 5950 9850 6200
Wire Wire Line
	4450 6600 4250 6600
Connection ~ 4250 6600
Wire Wire Line
	4250 6500 4250 6600
Wire Wire Line
	3600 6600 4250 6600
$Comp
L power:+3V3 #PWR011
U 1 1
P 9850 4350
F 0 "#PWR011" H 9850 4200 50  0001 C CNN
F 1 "+3V3" H 9865 4523 50  0000 C CNN
F 2 "" H 9850 4350 50  0001 C CNN
F 3 "" H 9850 4350 50  0001 C CNN
	1    9850 4350
	1    0    0    -1  
$EndComp
Wire Wire Line
	9850 4750 9850 4550
Wire Wire Line
	9750 4750 9750 4550
Wire Wire Line
	9750 4550 9850 4550
Connection ~ 9850 4550
Wire Wire Line
	9850 4550 9850 4400
$Comp
L power:GND #PWR016
U 1 1
P 10300 4550
F 0 "#PWR016" H 10300 4300 50  0001 C CNN
F 1 "GND" V 10305 4422 50  0000 R CNN
F 2 "" H 10300 4550 50  0001 C CNN
F 3 "" H 10300 4550 50  0001 C CNN
	1    10300 4550
	0    -1   -1   0   
$EndComp
Wire Wire Line
	9850 4550 10100 4550
Wire Wire Line
	900  1100 1250 1100
Wire Wire Line
	650  1100 900  1100
Connection ~ 1250 1100
Wire Wire Line
	1250 1100 1900 1100
Wire Wire Line
	1250 1300 1250 1400
Wire Wire Line
	1250 1400 900  1400
Connection ~ 900  1400
Wire Wire Line
	900  1400 900  1550
$Comp
L Device:C_Small C11
U 1 1
P 10200 4200
F 0 "C11" V 10429 4200 50  0000 C CNN
F 1 "100nF" V 10338 4200 50  0000 C CNN
F 2 "Capacitor_SMD:C_0805_2012Metric" H 10200 4200 50  0001 C CNN
F 3 "~" H 10200 4200 50  0001 C CNN
	1    10200 4200
	0    -1   -1   0   
$EndComp
Wire Wire Line
	9850 4400 10050 4400
Wire Wire Line
	10050 4400 10050 4200
Wire Wire Line
	10050 4200 10100 4200
Connection ~ 9850 4400
Wire Wire Line
	9850 4400 9850 4350
Wire Wire Line
	10300 4200 10300 4550
Connection ~ 10300 4550
$Comp
L Device:C_Small C10
U 1 1
P 10200 4550
F 0 "C10" V 9971 4550 50  0000 C CNN
F 1 "10uF" V 10062 4550 50  0000 C CNN
F 2 "Capacitor_SMD:C_0805_2012Metric" H 10200 4550 50  0001 C CNN
F 3 "~" H 10200 4550 50  0001 C CNN
	1    10200 4550
	0    1    1    0   
$EndComp
$Comp
L Interface_USB:CH340C U3
U 1 1
P 9850 5350
F 0 "U3" H 9850 4661 50  0000 C CNN
F 1 "CH340C" H 9850 4570 50  0000 C CNN
F 2 "Package_SO:SOIC-16_3.9x9.9mm_P1.27mm" H 9900 4800 50  0001 L CNN
F 3 "https://datasheet.lcsc.com/szlcsc/Jiangsu-Qin-Heng-CH340C_C84681.pdf" H 9500 6150 50  0001 C CNN
	1    9850 5350
	1    0    0    -1  
$EndComp
Wire Wire Line
	7550 5250 7550 5300
Wire Wire Line
	7650 5350 7650 5450
Wire Wire Line
	7650 5450 9050 5450
Wire Wire Line
	9050 5450 9050 5250
Wire Wire Line
	9050 5250 9450 5250
Connection ~ 7650 5450
Wire Wire Line
	7650 5450 7650 5550
Wire Wire Line
	9450 5350 7700 5350
Wire Wire Line
	7700 5350 7700 5300
Wire Wire Line
	7700 5300 7550 5300
Connection ~ 7550 5300
Wire Wire Line
	7550 5300 7550 5450
$EndSCHEMATC
